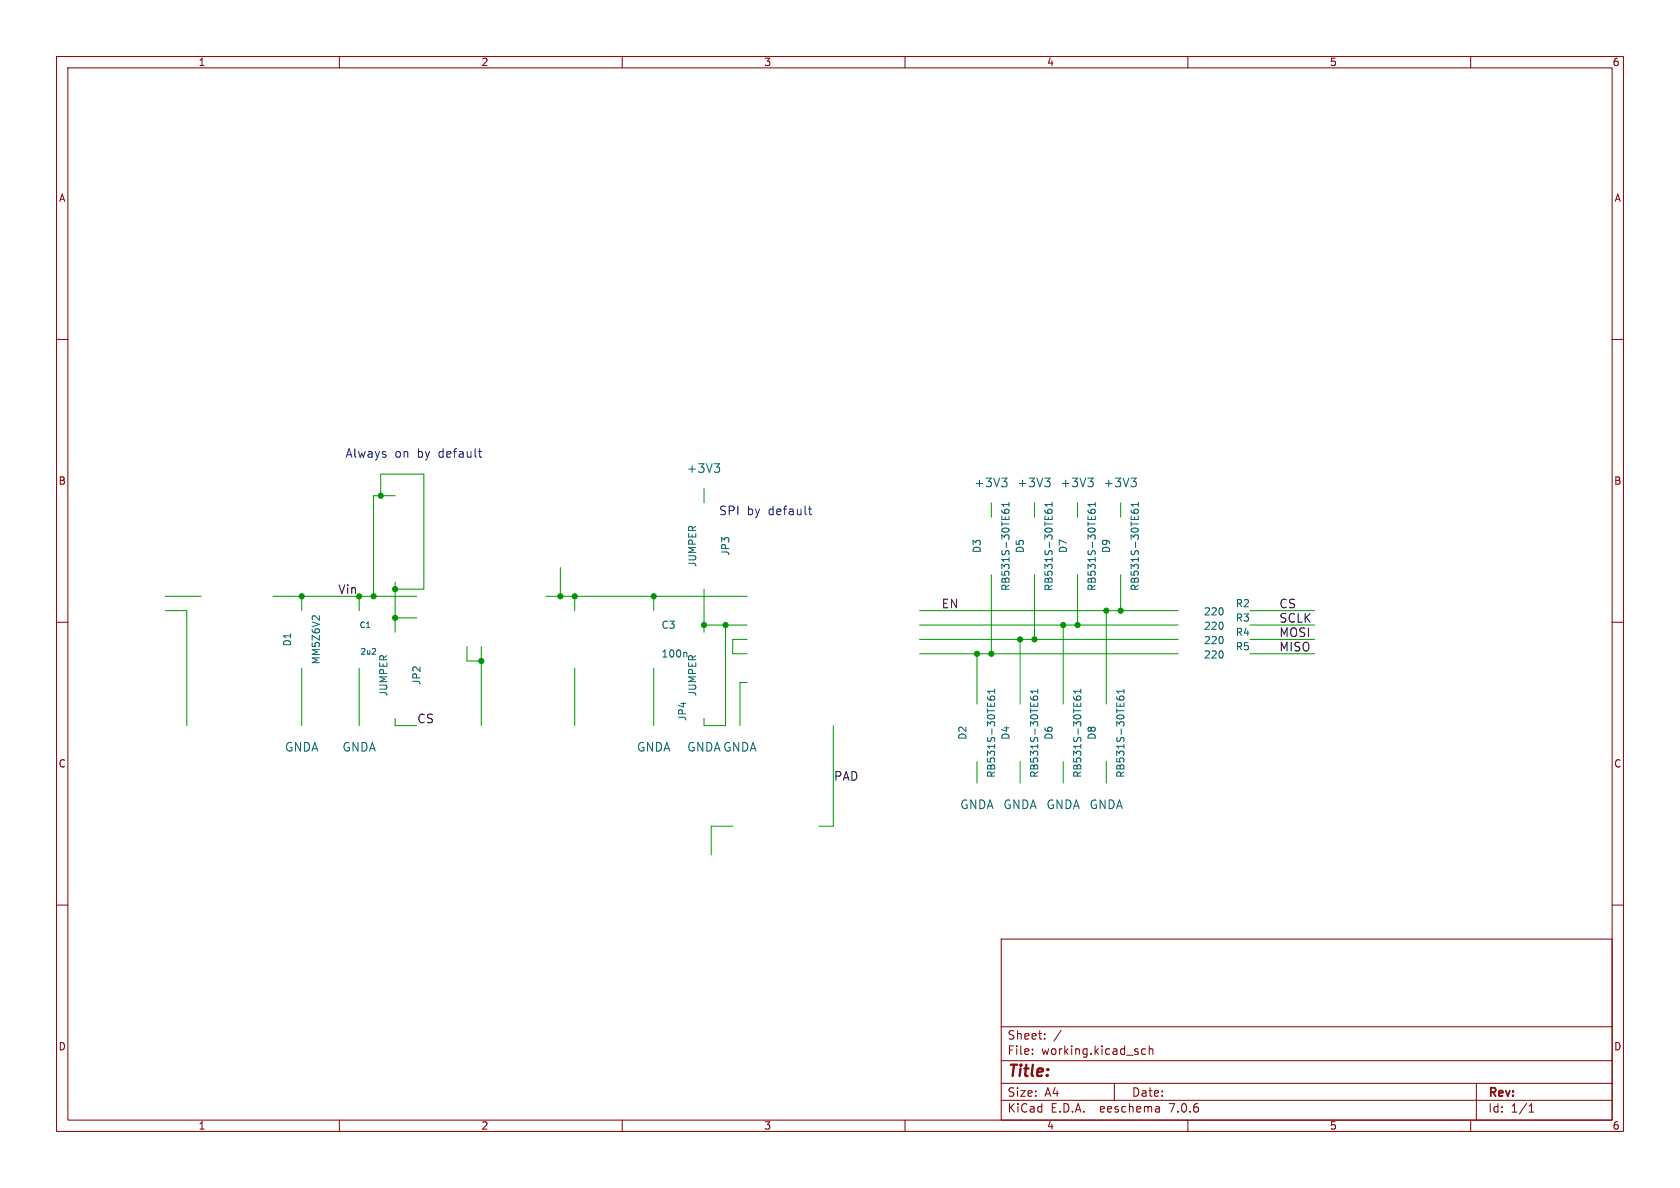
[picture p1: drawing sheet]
<svg xmlns="http://www.w3.org/2000/svg" width="297mm" height="210mm" viewBox="0 0 297 210" stroke-linecap="round" stroke-linejoin="round" font-family="sans-serif">
<g fill="none" stroke="#840000" stroke-width=".18">
<path d="M10 10h277v190h-277zM12 12h273v186h-273zM60 10v2M110 10v2M160 10v2M210 10v2M260 10v2M10 60h2M285 60h2M10 110h2M285 110h2M10 160h2"/>
<path d="M285 160h2M177 166h108v32h-108zM60 198v2M110 198v2M160 198v2M177 194.5h108M177 191.5h108M177 187.5h108M177 181.5h108M182.5 186.3v.1M182.5 185.5v.1M184.7 183.6v.1"/>
<path d="M184.7 182.8v.1M187.6 182.1l-1.3 2M197 191.5v3M202.5 185.5l-.4-.1-.3 .3v.4l.2 .2h.5M203.2 185.5l.2-.1 .3 .1 .1 .9M203.2 184.9v1.5M204.9 195.7l.1 .9M205 196.5l-.2 .1M205 196h-.2M210 198v2M260 198v2M261 191.5v6.5"/>
<path d="M270.3 196.6h.9M270.3 195.5l.4-.4v1.5"/>
</g>
<path d="M84.6 79.8h.6M84.8 79.3v1.3l.4 .2M142.9 90h.6M143.1 89.5v1.3l.4 .2" fill="none" stroke="#0000c2" stroke-width=".18"/>
<g fill="none" stroke="#009600" stroke-width=".18">
<path d="M67.3 87.6v-3.8h7.6v20.3h-5.1M69.8 87.6h-3.8v17.8M124.5 86.4v2.5M175.3 88.9v2.5M182.9 88.9v2.5M190.5 88.9v2.5M198.1 88.9v2.5M29.2 108h3.8v20.3M29.2 105.4h6.4M48.3 105.4h25.4M53.3 105.4v2.6M53.3 118.1v10.2"/>
<path d="M63.5 105.4v2.6M63.5 118.1v10.2M69.8 102.9v8.9M69.8 109.2h3.9M82.5 114.3v2.5h2.6M85.1 114.3v14M96.5 105.4h35.6M99.1 100.3v5.1M101.6 105.4v2.6M101.6 118.1v10.2M115.6 105.4v2.6M115.6 118.1v10.2"/>
<path d="M124.5 110.5h7.6M124.5 104.1v7.7M128.3 110.5v17.8h-3.8v-1.3M132.1 113h-2.6v2.6h2.6M162.6 113h45.7M162.6 110.5h45.7M162.6 115.6h45.7M162.6 108h45.7M172.7 115.6v8.9M175.3 101.6v14M180.3 113v11.5M182.9 101.6v11.4"/>
<path d="M188 110.5v14M190.5 101.6v8.9M195.6 108v16.5M198.1 101.6v6.4M221 113h11.4M221 110.5h11.4M221 115.6h11.4M221 108h11.4M69.8 127v1.3h3.9M132.1 120.7h-1.3v7.6M147.3 128.3v17.8h-2.5M172.7 134.6v3.8"/>
<path d="M180.3 134.6v3.8M188 134.6v3.8M195.6 134.6v3.8M129.5 146.1h-3.8v5"/>
</g>
<g fill="none" stroke="#006464" stroke-width=".18">
<path d="M126.3 82h.9l-.5 .6M126.9 82.6l.3 .2v.4l-.3 .3M177.1 84.5h.9l-.5 .6M177.1 90.1l.1 .4a.85 .85 0 0 0 1.2 0l-.1-.4-.5-.1-.2 .3 .1 .3 .1 .1M177.7 85.1l.3 .3v.4l-.3 .2M178.4 88.8v.7M178.4 89.2h-1.3l.4 .3M184.7 84.5h.9l-.5 .6M184.7 90.1l.1 .4a.85 .85 0 0 0 1.2 0l-.1-.4-.4-.1-.3 .3 .1 .3 .2 .1M185.3 85.1l.3 .3v.4l-.3 .2M186 89.2h-1.3l.4 .3M186 88.8v.7"/>
<path d="M192.3 84.5h1l-.6 .6M192.3 90.1l.1 .4a.85 .85 0 0 0 1.2 0l-.1-.4-.4-.1-.3 .3 .1 .3 .2 .1M193 85.1l.3 .3v.4l-.3 .2M193.6 89.2h-1.3l.4 .3M193.6 88.8v.7M199.9 84.5h1l-.5 .6M200 90.1v.4a.85 .85 0 0 0 1.2 0l-.1-.4-.4-.1-.2 .3v.3l.2 .1M200.6 85.1l.3 .3v.4l-.3 .2M201.2 89.2h-1.2l.3 .3M201.2 88.8v.7M65.8 115.7h.6M66.4 114.7v.4"/>
<path d="M121.2 115.3l.2 .2M174.6 123.2v.3a.85 .85 0 0 0 1.2 0l-.1-.4-.4-.1-.2 .3v.3l.2 .2M175.8 121.8v.8M175.8 122.2h-1.2l.3 .4M182.2 123.2l.1 .3a.85 .85 0 0 0 1.2 0l-.2-.4-.4-.1-.2 .3v.3l.2 .2M183.5 122.2h-1.3l.4 .4M183.5 121.8v.8M189.8 123.2l.1 .3a.85 .85 0 0 0 1.2 0l-.1-.4-.5-.1-.2 .3 .1 .3 .1 .2M191.1 122.2h-1.3l.4 .4M191.1 121.8v.8M197.4 123.2l.1 .3a.85 .85 0 0 0 1.2 0l-.1-.4-.4-.1-.3 .3 .1 .3 .2 .2M198.7 122.2h-1.3l.4 .4"/>
<path d="M198.7 121.8v.8"/>
</g>
<g fill="#009600" stroke="#009600" stroke-width=".18">
<circle cx="63.5" cy="105.4" r=".46"/>
<circle cx="66" cy="105.4" r=".46"/>
<circle cx="67.3" cy="87.6" r=".46"/>
<circle cx="53.3" cy="105.4" r=".46"/>
<circle cx="69.8" cy="104.1" r=".46"/>
<circle cx="69.8" cy="109.2" r=".46"/>
<circle cx="85.1" cy="116.8" r=".46"/>
<circle cx="182.9" cy="113" r=".46"/>
<circle cx="188" cy="110.5" r=".46"/>
<circle cx="180.3" cy="113" r=".46"/>
<circle cx="175.3" cy="115.6" r=".46"/>
<circle cx="172.7" cy="115.6" r=".46"/>
<circle cx="115.6" cy="105.4" r=".46"/>
<circle cx="128.3" cy="110.5" r=".46"/>
<circle cx="124.5" cy="110.5" r=".46"/>
<circle cx="99.1" cy="105.4" r=".46"/>
<circle cx="101.6" cy="105.4" r=".46"/>
<circle cx="195.6" cy="108" r=".46"/>
<circle cx="198.1" cy="108" r=".46"/>
<circle cx="190.5" cy="110.5" r=".46"/>
</g>
<text font-size="2.8" fill="#840000" x="178" y="190.9">Title:</text>
<g font-size="2.1" fill="#0000c2">
<text x="61" y="81">Always</text>
<text x="69.7" y="81">on</text>
<text x="73.8" y="81">by</text>
<text x="77.7" y="81">default</text>
<text x="127" y="91.2">SPI</text>
<text x="132" y="91.2">by</text>
<text x="135.9" y="91.2">default</text>
</g>
<g font-size="2.1" fill="#006464">
<text x="121.3" y="83.8">+3V3</text>
<text x="172.1" y="86.3">+3V3</text>
<text x="179.8" y="86.3">+3V3</text>
<text x="187.4" y="86.3">+3V3</text>
<text x="195" y="86.3">+3V3</text>
<text x="50.3" y="133.1">GNDA</text>
<text x="60.4" y="133.1">GNDA</text>
<text x="112.5" y="133.1">GNDA</text>
<text x="121.4" y="133.1">GNDAGNDA</text>
<text x="169.7" y="143.2">GNDA</text>
<text x="177.3" y="143.2">GNDA</text>
<text x="184.9" y="143.2">GNDA</text>
<text x="192.5" y="143.2">GNDA</text>
</g>
<g font-size="2.1" fill="#0f0f0f">
<text x="59.7" y="105.1">Vin</text>
<text x="166.4" y="107.6">EN</text>
<text x="226.1" y="107.6">CS</text>
<text x="226.1" y="112.7">MOSI</text>
<text x="226.1" y="110.2">SCLK</text>
<text x="226.1" y="115.3">MISO</text>
<text x="73.7" y="128">CS</text>
<text x="147.3" y="138.1">PAD</text>
</g>
<g font-size="2.1" fill="#840000">
<text x="178" y="184">Sheet:</text>
<text x="178" y="186.7">File:</text>
<text x="184.1" y="186.7">working.kicad_sch</text>
<text x="178" y="196.9">KiCad</text>
<text x="178" y="194.1">Size:</text>
<text x="184.7" y="194.1">A4</text>
<text x="185.7" y="196.9">E.D.A.</text>
<text x="194.6" y="196.9">eeschema</text>
<text x="200" y="194.1">Date:</text>
<text x="207" y="196.9">7.0.6</text>
<text x="263" y="194.3">Rev:</text>
<text x="263" y="196.9">Id:</text>
<text x="267.1" y="196.9">1/1</text>
</g>
<g font-size="1.8" fill="#840000">
<text x="35" y="11.9">1</text>
<text x="85" y="11.9">2</text>
<text x="135" y="11.9">3</text>
<text x="185" y="11.9">4</text>
<text x="235" y="11.9">5</text>
<text x="285" y="11.9">6</text>
<text x="10.3" y="35.9">A</text>
<text x="285.3" y="35.9">A</text>
<text x="10.3" y="85.9">B</text>
<text x="285.3" y="85.9">B</text>
<text x="10.3" y="135.9">C</text>
<text x="285.3" y="135.9">C</text>
<text x="10.3" y="185.9">D</text>
<text x="285.3" y="185.9">D</text>
<text x="35" y="199.9">1</text>
<text x="85" y="199.9">2</text>
<text x="135" y="199.9">3</text>
<text x="185" y="199.9">4</text>
<text x="235" y="199.9">5</text>
<text x="285" y="199.9">6</text>
</g>
<g font-size="1.8" fill="#006464">
<text x="123.3" y="100.3" transform="rotate(-90 123.3 100.3)">JUMPER</text>
<text x="129.1" y="98.3" transform="rotate(-90 129.1 98.3)">JP3</text>
<text x="173.6" y="97.9" transform="rotate(-90 173.6 97.9)">D3</text>
<text x="181.2" y="97.9" transform="rotate(-90 181.2 97.9)">D5</text>
<text x="188.8" y="97.9" transform="rotate(-90 188.8 97.9)">D7</text>
<text x="196.4" y="97.9" transform="rotate(-90 196.4 97.9)">D9</text>
<text x="178.7" y="104.6" transform="rotate(-90 178.7 104.6)">RB531S-30TE61</text>
<text x="186.3" y="104.6" transform="rotate(-90 186.3 104.6)">RB531S-30TE61</text>
<text x="193.9" y="104.6" transform="rotate(-90 193.9 104.6)">RB531S-30TE61</text>
<text x="201.5" y="104.6" transform="rotate(-90 201.5 104.6)">RB531S-30TE61</text>
<text x="218.4" y="107.5">R2</text>
<text x="116.8" y="111.4">C3</text>
<text x="212.7" y="109">220</text>
<text x="212.7" y="111.5">220</text>
<text x="218.4" y="112.6">R4</text>
<text x="218.4" y="110.1">R3</text>
<text x="51.7" y="114.4" transform="rotate(-90 51.7 114.4)">D1</text>
<text x="56.7" y="117.5" transform="rotate(-90 56.7 117.5)">MM5Z6V2</text>
<text x="116.8" y="116.4">100n</text>
<text x="212.7" y="114.1">220</text>
<text x="212.7" y="116.6">220</text>
<text x="218.4" y="115.2">R5</text>
<text x="68.7" y="123.2" transform="rotate(-90 68.7 123.2)">JUMPER</text>
<text x="74.5" y="121.2" transform="rotate(-90 74.5 121.2)">JP2</text>
<text x="123.3" y="123.2" transform="rotate(-90 123.3 123.2)">JUMPER</text>
<text x="121.5" y="127.6" transform="rotate(-90 121.5 127.6)">JP4</text>
<text x="171" y="130.9" transform="rotate(-90 171 130.9)">D2</text>
<text x="178.7" y="130.9" transform="rotate(-90 178.7 130.9)">D4</text>
<text x="186.3" y="130.9" transform="rotate(-90 186.3 130.9)">D6</text>
<text x="193.9" y="130.9" transform="rotate(-90 193.9 130.9)">D8</text>
<text x="176.1" y="137.6" transform="rotate(-90 176.1 137.6)">RB531S-30TE61</text>
<text x="183.7" y="137.6" transform="rotate(-90 183.7 137.6)">RB531S-30TE61</text>
<text x="191.4" y="137.6" transform="rotate(-90 191.4 137.6)">RB531S-30TE61</text>
<text x="199" y="137.6" transform="rotate(-90 199 137.6)">RB531S-30TE61</text>
</g>
<g font-size="1.4" fill="#006464">
<text x="63.5" y="111.2">C1</text>
<text x="63.6" y="115.9">2u2</text>
</g>
</svg>
